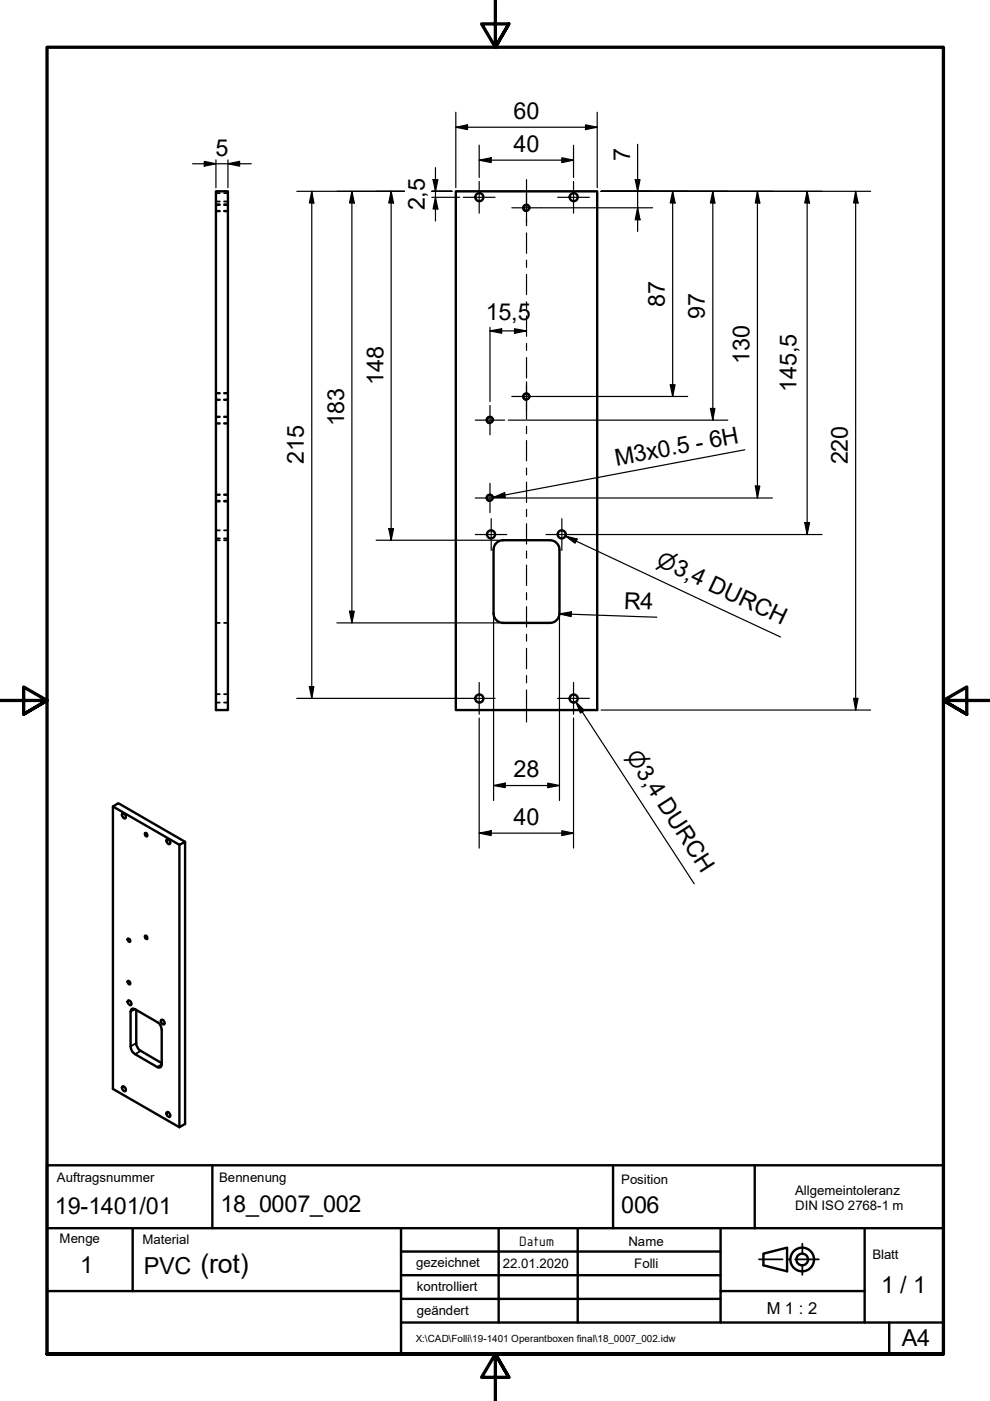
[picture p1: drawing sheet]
<svg xmlns="http://www.w3.org/2000/svg" width="210mm" height="297mm" viewBox="0 0 210 297" stroke-linecap="round" stroke-linejoin="round" font-family="sans-serif">
<!-- layer: Sichtbar (ISO) -->
<g fill="none" stroke="#000" stroke-width=".51">
<path d="M45.8 40.6h2.5v109.9h-2.5zM96.6 40.6h30v109.9h-30zM106.6 114.5h10M106.6 114.5a2 2 0 0 0-2 2v13.6a2 2 0 0 0 2 2M116.6 114.5a2 2 0 0 1 2 2v13.6a2 2 0 0 1-2 2M106.6 132.1h10M23.9 171l14.1 8.1 1.2-.6v59.8l-1.2 .7v-59.9M25.9 172.6a.6 .6 0 0 1 .7 .2 .6 .6 0 0 1-.1 .7l-.3-.1-.3-.4zM30.7 176.6h.4l.1 .2v.5a.5 .5 0 0 1-.5-.7zM35.3 178l.1-.1a.59 .59 0 0 1 .6 .4 .59 .59 0 0 1-.2 .7l-.4-.3zM39.2 178.5l-14.1-8.2-1.2 .7v59.9l14.1 8.1M27.1 199l.5 .2v.5h-.2l-.3-.3z"/>
<path d="M30.7 198.4h.4l.1 .2v.5l-.3-.1zM27.1 208l.1-.1 .4 .3v.5h-.2l-.3-.3zM27.1 212.2a.55 .55 0 0 1 .7 .3 .55 .55 0 0 1-.2 .7l-.2-.2a.69 .69 0 0 1-.3-.8zM27.9 214l.2-.1 .5 .1 4.7 2.7a1.91 1.91 0 0 1 1 1.6v7.4a.59 .59 0 0 1-.3 .6 .59 .59 0 0 1-.7-.1l-4.7-2.7a1.91 1.91 0 0 1-.9-1.6v-7.4zM28.9 214.1v7.4l.6 1.1 4.8 2.8M34.2 216.3l.1-.1a.67 .67 0 0 1 .5 1h-.3l-.2-.2zM25.9 230.4a.6 .6 0 0 1 .7 .3 .6 .6 0 0 1-.1 .7 .79 .79 0 0 1-.6-1zM35.3 235.9l.3-.1 .3 .3a.47 .47 0 0 1 0 .7l-.5-.3z"/>
<circle cx="101.6" cy="41.8" r=".86"/>
<circle cx="111.6" cy="44.1" r=".6"/>
<circle cx="121.6" cy="41.8" r=".86"/>
<circle cx="103.9" cy="89" r=".6"/>
<circle cx="111.6" cy="84.1" r=".6"/>
<circle cx="103.9" cy="105.6" r=".6"/>
<circle cx="104.1" cy="113.3" r=".86"/>
<circle cx="119.1" cy="113.3" r=".86"/>
<circle cx="101.6" cy="148.1" r=".86"/>
<circle cx="121.6" cy="148.1" r=".86"/>
</g>
<!-- layer: Sichtbar schmal (ISO) -->
<path d="M112.3 44.2a.73 .73 0 0 0-.6-.8 .73 .73 0 0 0-.8 .6 .73 .73 0 0 0 .6 .8M104.6 89.2a.73 .73 0 0 0-.6-.9 .73 .73 0 0 0-.9 .6 .73 .73 0 0 0 .6 .9M112.3 84.2a.73 .73 0 0 0-.6-.8 .73 .73 0 0 0-.8 .6 .73 .73 0 0 0 .6 .8M104.6 105.7a.73 .73 0 0 0-.6-.9 .73 .73 0 0 0-.9 .6 .73 .73 0 0 0 .6 .9M28.6 214l-.9 .5M28.9 221.2l-1.2 .7M29.8 222.8l-1.2 .7M34.3 225.7l-1 .5" fill="none" stroke="#000" stroke-width=".38"/>
<!-- layer: Verdeckt (ISO) -->
<g fill="none" stroke="#000" stroke-width=".38">
<path d="M45.8 44.7h.8M45.8 43.5h.8M45.8 44.8h.8M45.8 43.3h.8M45.8 42.7h.8M45.8 40.9h.8M47.5 44.7h.8M47.5 43.5h.8M47.5 44.8h.8M47.5 43.3h.8M47.5 42.7h.8M47.5 40.9h.8"/>
<path d="M45.8 89.7h.8M45.8 88.4h.8M45.8 89.8h.8M45.8 88.3h.8M45.8 84.7h.8M45.8 83.4h.8M45.8 84.8h.8M45.8 83.3h.8M47.5 89.7h.8M47.5 88.4h.8M47.5 89.8h.8M47.5 88.3h.8"/>
<path d="M47.5 84.7h.8M47.5 83.4h.8M47.5 84.8h.8M47.5 83.3h.8M45.8 114.5h.8M45.8 106.2h.8M45.8 105h.8M45.8 106.3h.8M45.8 104.8h.8M45.8 114.2h.8M45.8 112.4h.8M47.5 114.5h.8"/>
<path d="M47.5 106.2h.8M47.5 105h.8M47.5 106.3h.8M47.5 104.8h.8M47.5 114.2h.8M47.5 112.4h.8M45.8 132.1h.8M47.5 132.1h.8M45.8 149h.8M45.8 147.2h.8M47.5 149h.8M47.5 147.2h.8"/>
</g>
<!-- layer: Rahmen (ISO) -->
<path d="M105 0v10l-2.9-4.9h5.8l-2.9 4.9 2.9-4.9M0 148.5h10l-5-2.8v5.7l5-2.9-5 2.9M210 148.5h-10l5-2.8v5.7l-5-2.9 5 2.9M10 287.1v-277.1h190v277.1h-190h190M107.9 292l-2.9-4.9 2.9 4.9h-5.8l2.9-4.9v9.9" fill="none" stroke="#000" stroke-width=".7"/>
<!-- layer: Titel (ISO) -->
<path d="M160.9 267h5M167.2 267h.2M168.6 267h5M170.1 263.7v2.2M170.1 268.1v2.2" fill="none" stroke="#000" stroke-width=".38"/>
<g fill="none" stroke="#000" stroke-width=".51">
<path d="M10 247.1h190v40h-190zM45 247.1v13.3M130 247.1v13.3h30M160 247.1v13.3M10 273.7h75v13.4M10 260.4h120M28.1 260.4v13.3M85 275.4h67.8M85 270.4h67.8M85 265.4h67.8M85 260.4v13.3M105.7 260.4v20"/>
<path d="M122.5 260.4v20M152.8 260.4v13.3M160 260.4h40M161.9 265.8l5-1.3v5l-5-1.2zM183.3 273.7v6.7h16.7M183.3 273.7h-30.5v6.7h30.5M183.3 260.4v13.3M85 280.4h67.8M188.5 280.4v6.7"/>
<circle cx="170.1" cy="267" r="2.51"/>
<circle cx="170.1" cy="267" r="1.24"/>
</g>
<!-- layer: Mittelpunktmarkierung (ISO) -->
<g fill="none" stroke="#000" stroke-width=".25">
<path d="M101.6 38.5v6.7M121.6 38.5v6.7M98.2 41.8h6.8M108.5 44.1h6.2M111.6 40.9v6.3M118.2 41.8h6.8M100.8 89.1h6.2M103.9 86v6.2M108.5 84.1h6.2M111.6 80.9v6.3M100.8 105.6h6.2M100.8 113.3h6.6"/>
<path d="M103.9 102.5v6.2M104.1 110v6.7M115.8 113.3h6.7M119.1 110v6.7M98.2 148.1h6.8M101.6 144.7v6.7M118.2 148.1h6.8M121.6 144.7v6.7"/>
</g>
<g fill="none" stroke="#000" stroke-width=".25">
<path d="M40.8 34.7h12.5M43.3 34.2l2.5 .5-2.5 .5zM45.8 33.9v5.9M48.3 34.7l2.5-.5v1zM48.3 33.9v5.9M91.8 38.1h1l-.5 2.5zM92.3 35.5v11.3M96.6 27l2.5-.5v1zM96.6 27h30M96.6 23.8v16M101.6 34l2.5-.5v1zM101.6 34h20"/>
<path d="M101.6 30.8v6.8M119.1 33.5l2.5 .5-2.5 .5zM121.6 30.8v6.8M124.1 26.5l2.5 .5-2.5 .5zM126.6 23.8v16M134.7 38.1h1l-.5 2.5zM135.2 30.6v18.5M62.9 40.6h22.8M66.1 40.6l.4 2.4h-.9zM66.1 40.6v107.5M74.6 40.6l.5 2.4h-1zM74.6 40.6v91.5"/>
<path d="M82.9 40.6l.5 2.4h-1zM82.9 40.6v73.9M91.6 40.6h4.2M91.6 41.8h5.9M92.3 41.8l.5 2.5h-1zM114.7 44.1h6.8M121.7 44.1h16.7M127.4 40.6h57.2M135.2 44.1l.5 2.5h-1zM142.6 40.6l.5 2.4h-1zM142.6 40.6v43.5M151.1 40.6l.5 2.4h-1z"/>
<path d="M151.1 40.6v48.5M160.6 40.6l.5 2.4h-1zM160.6 40.6v65M171.1 40.6l.5 2.4h-1zM171.1 40.6v72.7M181.4 40.6l.5 2.4h-.9zM181.4 40.6v109.9M103.9 70.2l2.5-.5v1zM103.9 70.2h7.7M103.9 69.4v15.7M109.1 69.7l2.5 .5-2.5 .5zM107.8 89.1h3.7"/>
<path d="M111.7 89.1h42.6M114.7 84.1h31.1M142.1 81.6h1l-.5 2.5zM150.6 86.6h1l-.5 2.5zM79.8 114.5h24.2M82.4 112.1h1l-.5 2.4zM104.2 114.5h1.6M107.1 105.6h4.4M111.7 105.6h52.1M122.5 113.3h51.8M160.1 103h1l-.5 2.6zM170.6 110.8h1l-.5 2.5z"/>
<path d="M71.4 132.1h34.4M74.1 129.6h1l-.5 2.5zM104.6 130.9v17M118.6 130.2l2.6-.5-.1 1zM118.6 130.2l20.7 .7M118.6 130.9v17M62.9 148.1h35.3M65.6 145.6h.9l-.4 2.5zM101.6 152.3v27.5M104.6 148.2v21.5M118.6 148.2v21.5M121.6 152.3v27.5"/>
<path d="M127.4 150.5h57.2M181 148.1h.9l-.5 2.4zM101.6 176.6l2.5-.5v1.1zM101.6 176.6h20M104.6 166.5l2.5-.5v1zM104.6 166.5h14M116.1 166l2.5 .5-2.5 .5zM119.1 176.1l2.5 .5-2.5 .6z"/>
</g>
<g fill="#000">
<path d="M43.3 34.2l2.5 .5-2.5 .5z" fill-rule="evenodd"/>
<path d="M48.3 34.7l2.5-.5v1z" fill-rule="evenodd"/>
<path d="M91.8 38.1h1l-.5 2.5z" fill-rule="evenodd"/>
<path d="M96.6 27l2.5-.5v1z" fill-rule="evenodd"/>
<path d="M101.6 34l2.5-.5v1z" fill-rule="evenodd"/>
<path d="M119.1 33.5l2.5 .5-2.5 .5z" fill-rule="evenodd"/>
<path d="M124.1 26.5l2.5 .5-2.5 .5z" fill-rule="evenodd"/>
<path d="M134.7 38.1h1l-.5 2.5z" fill-rule="evenodd"/>
<path d="M66.1 40.6l.4 2.4h-.9z" fill-rule="evenodd"/>
<path d="M74.6 40.6l.5 2.4h-1z" fill-rule="evenodd"/>
<path d="M82.9 40.6l.5 2.4h-1z" fill-rule="evenodd"/>
<path d="M92.3 41.8l.5 2.5h-1z" fill-rule="evenodd"/>
<path d="M135.2 44.1l.5 2.5h-1z" fill-rule="evenodd"/>
<path d="M142.6 40.6l.5 2.4h-1z" fill-rule="evenodd"/>
<path d="M151.1 40.6l.5 2.4h-1z" fill-rule="evenodd"/>
<path d="M160.6 40.6l.5 2.4h-1z" fill-rule="evenodd"/>
<path d="M171.1 40.6l.5 2.4h-1z" fill-rule="evenodd"/>
<path d="M181.4 40.6l.5 2.4h-.9z" fill-rule="evenodd"/>
<path d="M103.9 70.2l2.5-.5v1z" fill-rule="evenodd"/>
<path d="M109.1 69.7l2.5 .5-2.5 .5z" fill-rule="evenodd"/>
<path d="M142.1 81.6h1l-.5 2.5z" fill-rule="evenodd"/>
<path d="M150.6 86.6h1l-.5 2.5z" fill-rule="evenodd"/>
<path d="M82.4 112.1h1l-.5 2.4z" fill-rule="evenodd"/>
<path d="M160.1 103h1l-.5 2.6z" fill-rule="evenodd"/>
<path d="M170.6 110.8h1l-.5 2.5z" fill-rule="evenodd"/>
<path d="M74.1 129.6h1l-.5 2.5z" fill-rule="evenodd"/>
<path d="M118.6 130.2l2.6-.5-.1 1z" fill-rule="evenodd"/>
<path d="M65.6 145.6h.9l-.4 2.5z" fill-rule="evenodd"/>
<path d="M181 148.1h.9l-.5 2.4z" fill-rule="evenodd"/>
<path d="M101.6 176.6l2.5-.5v1.1z" fill-rule="evenodd"/>
<path d="M104.6 166.5l2.5-.5v1z" fill-rule="evenodd"/>
<path d="M116.1 166l2.5 .5-2.5 .5z" fill-rule="evenodd"/>
<path d="M119.1 176.1l2.5 .5-2.5 .6z" fill-rule="evenodd"/>
</g>
<!-- layer: Mittellinie (ISO) -->
<g fill="none" stroke="#000" stroke-width=".25">
<path d="M111.6 38.1v6.8M111.6 46.4v1.5M111.6 49.4v4.3M111.6 55.2v1.5M111.6 58.2v4.3M111.6 64v1.5M111.6 67v4.3M111.6 72.8v1.5M111.6 75.8v4.3M111.6 81.6v1.5M111.6 84.6v4.3M111.6 90.4v1.5"/>
<path d="M111.6 93.4v4.3M111.6 99.2v1.5M111.6 102.2v4.3M111.6 108v1.5M111.6 111v4.4M111.6 116.8v1.5M111.6 119.8v4.3M111.6 125.7v1.5M111.6 128.6v4.4M111.6 134.5v1.4M111.6 137.5v4.3M111.6 143.2v1.6"/>
<path d="M111.6 146.3v6.8"/>
</g>
<!-- layer: Symbol (ISO) -->
<path d="M157.9 95.4l-53.3 10.1M104.6 105.5l2.4-1.1 .1 1.1zM119.9 113.7l2.5 .6-.5 .9zM119.9 113.7l45.6 21.4M122.1 148.8l1.8 1.8-.8 .6zM122.1 148.8l25.1 38.6" fill="none" stroke="#000" stroke-width=".25"/>
<g fill="#000">
<path d="M104.6 105.5l2.4-1.1 .1 1.1z" fill-rule="evenodd"/>
<path d="M119.9 113.7l2.5 .6-.5 .9z" fill-rule="evenodd"/>
<path d="M122.1 148.8l1.8 1.8-.8 .6z" fill-rule="evenodd"/>
</g>
<text font-size="5.7" x="42.5" y="269.9">(rot)</text>
<g font-size="5">
<text x="108.9" y="25.3">60</text>
<text x="45.7" y="33.1">5</text>
<text x="108.9" y="32.3">40</text>
<text x="133.6" y="34.1" transform="rotate(-90 133.6 34.1)">7</text>
<text x="90" y="44.6" transform="rotate(-90 90 44.6)">2,5</text>
<text x="141" y="65" transform="rotate(-90 141 65)">87</text>
<text x="103" y="67.9">15,5</text>
<text x="149.4" y="67.5" transform="rotate(-90 149.4 67.5)">97</text>
<text x="158.9" y="77.1" transform="rotate(-90 158.9 77.1)">130</text>
<text x="81.3" y="81.6" transform="rotate(-90 81.3 81.6)">148</text>
<text x="168.8" y="83" transform="rotate(-90 168.8 83)">145,5</text>
<text x="73" y="90.4" transform="rotate(-90 73 90.4)">183</text>
<text x="64.4" y="98.4" transform="rotate(-90 64.4 98.4)">215</text>
<text x="130.7" y="98.8" transform="rotate(-11 130.7 98.8)">M3x0.5 - 6H</text>
<text x="179.8" y="98.5" transform="rotate(-90 179.8 98.5)">220</text>
<text x="132.3" y="129" transform="rotate(2 132.3 129)">R4</text>
<text x="108.9" y="164.8">28</text>
<text x="108.9" y="175">40</text>
<text x="11.6" y="257.4">19-1401/01</text>
<text x="46.7" y="257">18_0007_002</text>
<text x="131.7" y="257.2">006</text>
<text x="17" y="269.9">1</text>
<text x="30.5" y="270.1">PVC</text>
<text x="186.8" y="274.2">1 / 1</text>
<text x="191.2" y="285.4">A4</text>
</g>
<g font-size="4.6">
<text x="138.9" y="119.9" transform="rotate(25 138.9 119.9)">⌀3,4 DURCH</text>
<text x="132.6" y="160.4" transform="rotate(57 132.6 160.4)">⌀3,4 DURCH</text>
</g>
<text font-size="3.5" x="162.6" y="278.5">M 1 : 2</text>
<text font-size="3.1" x="110" y="264.1">Datum</text>
<g font-size="2.8">
<text x="12.1" y="250.7">Auftragsnummer</text>
<text x="46.5" y="250.6">Bennenung</text>
<text x="131.7" y="250.9">Position</text>
<text x="168.6" y="253.4">Allgemeintoleranz</text>
<text x="168.6" y="256.6">DIN ISO 2768-1 m</text>
<text x="12.6" y="263.6">Menge</text>
<text x="30.2" y="263.8">Material</text>
<text x="88.3" y="268.7">gezeichnet</text>
<text x="106.6" y="268.8">22.01.2020</text>
<text x="133.3" y="264.1">Name</text>
<text x="134.5" y="268.8">Folli</text>
<text x="185" y="266.9">Blatt</text>
<text x="88.4" y="273.7">kontrolliert</text>
<text x="88.4" y="278.8">geändert</text>
</g>
<text font-size="2.1" x="88.1" y="284.5">X:\CAD\Folli\19-1401 Operantboxen final\18_0007_002.idw</text>
</svg>
